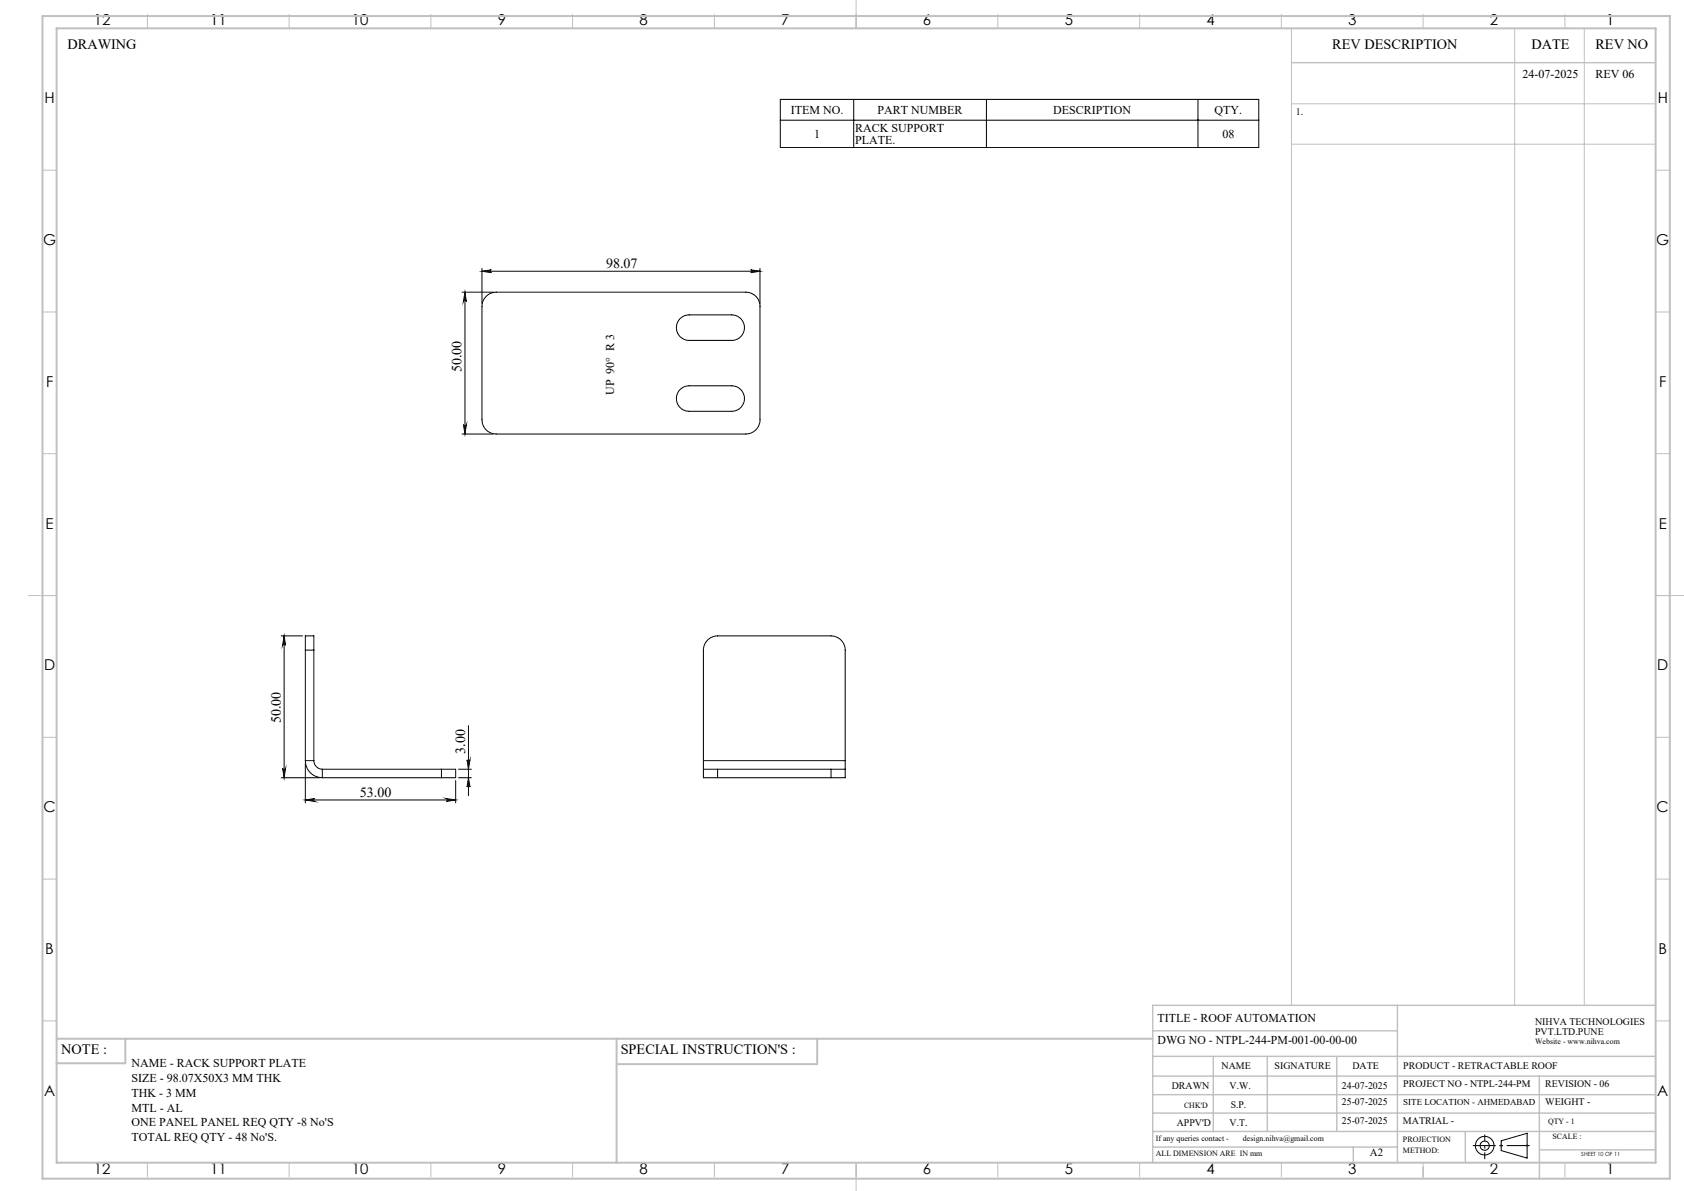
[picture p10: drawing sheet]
<svg xmlns="http://www.w3.org/2000/svg" width="594mm" height="420mm" viewBox="0 0 594 420" stroke-linecap="round" stroke-linejoin="round" font-family="sans-serif">
<g fill="none" stroke="#000" stroke-width=".35">
<path d="M275.2 35h168.8v17h-168.8zM301.1 35v17M347.9 35v17M422.6 35v17M275.2 42.4h168.8M170 95.7l3.3-.5a.49 .49 0 0 0-.5 .5 .49 .49 0 0 0 .5 .4zM170 94.7v12.4M170 95.7h98.1M264.8 95.2l3.3 .5-3.3 .4a.49 .49 0 0 0 .5-.4 .49 .49 0 0 0-.5-.5zM268.1 94.7v12.4M163 103h11M164 103v50.1"/>
<path d="M164 103l.5 3.3a.51 .51 0 0 0-.5-.4 .51 .51 0 0 0-.5 .4zM171.5 104.5a5 5 0 0 1 3.5-1.5h88.1a5 5 0 0 1 5 5v40a5 5 0 0 1-5 5.1h-88.1a5.1 5.1 0 0 1-5-5.1v-40a5 5 0 0 1 1.5-3.5zM240.1 112.2l1.6-1 1.4-.2h15a4.5 4.5 0 0 1 4.5 4.5 4.5 4.5 0 0 1-4.5 4.5h-15a4.5 4.5 0 0 1-4.2-2.8 4.5 4.5 0 0 1 1.2-5zM239.7 137.5a4.5 4.5 0 0 1 3.4-1.5h15a4.5 4.5 0 0 1 4.5 4.5 4.5 4.5 0 0 1-4.5 4.5h-15a4.5 4.5 0 0 1-4.1-2.6 4.5 4.5 0 0 1 .7-4.9zM163 153.1h11M163.5 149.7a.51 .51 0 0 0 .5 .5 .51 .51 0 0 0 .5-.5l-.5 3.4zM99.2 224.2h7.5M100.2 224.2l.5 3.4a.51 .51 0 0 0-.5-.5 .51 .51 0 0 0-.5 .5zM100.2 224.2v50.1M107.7 229.3v-5.1h3v5.1M107.7 229.3h3M107.7 229.3v38.9"/>
<path d="M110.7 229.3v38.9M165.2 255.9v24.7M99.2 274.3h13.5M99.7 271a.51 .51 0 0 0 .5 .4 .51 .51 0 0 0 .5-.4l-.5 3.3zM107.7 268.2a6 6 0 0 0 6 6.1M107.7 268.2h3M107.7 269.3v13.8M110.7 268.2a3.1 3.1 0 0 0 3 3.1M113.7 271.3v3M113.7 271.3h42M113.7 274.3h42M155.7 271.3h5v3h-5"/>
<path d="M155.7 271.3v3M160.7 275.3v7.8M161.7 271.3h4.6M161.7 274.3h4.6M164.7 268a.51 .51 0 0 0 .6 .4 .51 .51 0 0 0 .5-.4l-.6 3.3zM165.2 274.3l.6 3.2a.51 .51 0 0 0-.5-.4 .51 .51 0 0 0-.6 .4zM248.1 271.3h5M248.1 271.3v3h5M248.1 268.2v3.1M248.1 268.2v-38.9a5.1 5.1 0 0 1 5-5.1h40a5.1 5.1 0 0 1 5 5.1v38.9M248.1 268.2h50M253.1 271.3h40"/>
<path d="M253.1 274.3h40M253.1 271.3v3M293.1 271.3h5M293.1 271.3v3M298.1 271.3v3h-5M298.1 268.2v3.1M107.7 282.1h53M107.7 282.1l3.3-.5a.51 .51 0 0 0-.5 .5 .51 .51 0 0 0 .5 .5zM157.4 281.6l3.3 .5-3.3 .5a.51 .51 0 0 0 .5-.5 .51 .51 0 0 0-.5-.5zM529.5 402.3l9.2-2.7v8.8l-9.2-2.7z"/>
<circle cx="523.7" cy="404" r="1.62"/>
<circle cx="523.7" cy="404" r="3.3"/>
</g>
<g fill="none" stroke="#c0c0c0" stroke-width=".35">
<path d="M52 5v5M102 5v5M152 5v5M202 5v5M252 5v5M302 0v10M352 5v5M402 5v5M452 5v5M455.5 10v344.5M502 5v5M534.3 10v344.5"/>
<path d="M552 5v5M558.8 10v344.5M455.5 36.6h128.5M455.5 50.9h128.5M15 60h5M584 60h5M15 110h5M584 110h5M15 160h5M584 160h5M10 210h10M584 210h10"/>
<path d="M15 260h5M584 260h5M15 310h5M584 310h5M15 360h5M584 360h5M52 410v5M102 410v5M152 410v5M202 410v5M252 410v5M302 410v10"/>
<path d="M352 410v5M402 410v5M452 410v5M502 410v5M502 411.6v4.1M529 404h1M529.2 403.7l.7 .7M529.5 403.5v1M529.9 403.7l-.7 .7M538.1 404h1.1M538.3 403.7l.7 .7M538.7 403.5v1"/>
<path d="M539 403.7l-.7 .7M552 410v5"/>
</g>
<path d="M519.5 404h20.1" fill="none" stroke="#000" stroke-width=".35" stroke-dasharray="15.2 1.3 1.3 1.3" stroke-dashoffset="7.1" stroke-linecap="butt"/>
<path d="M523.7 408.8v-8.7" fill="none" stroke="#000" stroke-width=".35" stroke-dasharray="15.2 1.3 1.3 1.3" stroke-dashoffset="12.8" stroke-linecap="butt"/>
<g fill="none" stroke="#c0c0c0" stroke-width=".5">
<path d="M455.5 22.1h128.5M492.9 354.5v55.5M584 354.5h-177.4v55.5M406.6 372.5h177.4M406.6 379.5h177.4M406.6 363.5h86.3M428 372.5v26.5M447 372.5v26.5M471.5 372.5v26.5M543 379.5v36.2M406.6 392.5h177.4M406.6 386h177.4"/>
<path d="M406.6 399h177.4M516.9 399v11M406.6 404.5h86.3M477.3 404.5v5.5M543 405.5h41"/>
</g>
<path d="M15 5.7h574v410h-574zM20 10h564v400h-564zM20 366.3h386.6M44.2 366.3v8.6h-24.2M217.5 366.3v43.7M288.3 366.3v9h-70.8" fill="none" stroke="#c0c0c0" stroke-width=".7"/>
<g fill="#000">
<path d="M170 95.7l3.3-.5a.49 .49 0 0 0-.5 .5 .49 .49 0 0 0 .5 .4zM264.8 95.2l3.3 .5-3.3 .4a.49 .49 0 0 0 .5-.4 .49 .49 0 0 0-.5-.5z"/>
<path d="M100.2 224.2l.5 3.4a.51 .51 0 0 0-.5-.5 .51 .51 0 0 0-.5 .5zM99.7 271a.51 .51 0 0 0 .5 .4 .51 .51 0 0 0 .5-.4l-.5 3.3z"/>
<path d="M164.7 268a.51 .51 0 0 0 .6 .4 .51 .51 0 0 0 .5-.4l-.6 3.3zM165.2 274.3l.6 3.2a.51 .51 0 0 0-.5-.4 .51 .51 0 0 0-.6 .4zM164 103l.5 3.3a.51 .51 0 0 0-.5-.4 .51 .51 0 0 0-.5 .4zM163.5 149.7a.51 .51 0 0 0 .5 .5 .51 .51 0 0 0 .5-.5l-.5 3.4z"/>
<path d="M107.7 282.1l3.3-.5a.51 .51 0 0 0-.5 .5 .51 .51 0 0 0 .5 .5zM157.4 281.6l3.3 .5-3.3 .5a.51 .51 0 0 0 .5-.5 .51 .51 0 0 0-.5-.5z"/>
</g>
<g font-size="5.3">
<text x="33.1" y="8.9">12</text>
<text x="74.1" y="8.9">11</text>
<text x="124.1" y="8.9">10</text>
<text x="175.6" y="8.9">9</text>
<text x="225.6" y="8.9">8</text>
<text x="275.6" y="8.9">7</text>
<text x="325.6" y="8.9">6</text>
<text x="375.6" y="8.9">5</text>
<text x="425.6" y="8.9">4</text>
<text x="475.6" y="8.9">3</text>
<text x="525.6" y="8.9">2</text>
<text x="566.6" y="8.9">1</text>
<text x="15.7" y="36.4">H</text>
<text x="584.7" y="36.4">H</text>
<text x="15.2" y="86.4">G</text>
<text x="584.2" y="86.4">G</text>
<text x="16.2" y="136.4">F</text>
<text x="585.2" y="136.4">F</text>
<text x="16.1" y="186.4">E</text>
<text x="585.1" y="186.4">E</text>
<text x="15.5" y="236.4">D</text>
<text x="584.5" y="236.4">D</text>
<text x="15.4" y="286.4">C</text>
<text x="584.4" y="286.4">C</text>
<text x="16" y="336.4">B</text>
<text x="585" y="336.4">B</text>
<text x="15.5" y="386.4">A</text>
<text x="584.5" y="386.4">A</text>
<text x="33.1" y="413.9">12</text>
<text x="74.1" y="413.9">11</text>
<text x="124.1" y="413.9">10</text>
<text x="175.6" y="413.9">9</text>
<text x="225.6" y="413.9">8</text>
<text x="275.6" y="413.9">7</text>
<text x="325.6" y="413.9">6</text>
<text x="375.6" y="413.9">5</text>
<text x="425.6" y="413.9">4</text>
<text x="475.6" y="413.9">3</text>
<text x="525.6" y="413.9">2</text>
<text x="566.6" y="413.9">1</text>
</g>
<g font-size="5">
<text x="23.8" y="17.2">DRAWING</text>
<text x="470" y="17.4">REV DESCRIPTION</text>
<text x="540.2" y="17.4">DATE</text>
<text x="562.8" y="17.4">REV NO</text>
<text x="21.6" y="371.8">NOTE :</text>
<text x="218.9" y="371.8">SPECIAL INSTRUCTION'S :</text>
</g>
<g font-size="4.9">
<text x="213.8" y="94.5">98.07</text>
<text x="162.8" y="131.3" transform="rotate(-90 162.8 131.3)">50.00</text>
<text x="99.1" y="255.1" transform="rotate(-90 99.1 255.1)">50.00</text>
<text x="164.1" y="265.7" transform="rotate(-90 164.1 265.7)">3.00</text>
<text x="126.9" y="280.9">53.00</text>
</g>
<g font-size="4.2">
<text x="537.1" y="27.6">24-07-2025</text>
<text x="562.8" y="27.6">REV 06</text>
<text x="278.9" y="40.2">ITEM NO.</text>
<text x="309.6" y="40.2">PART NUMBER</text>
<text x="371.5" y="40.2">DESCRIPTION</text>
<text x="428.4" y="40.2">QTY.</text>
<text x="301.6" y="46.6">RACK SUPPORT</text>
<text x="287.1" y="48.7">1</text>
<text x="301.6" y="50.8">PLATE.</text>
<text x="431.2" y="48.7">08</text>
<text x="216.6" y="139.3" transform="rotate(-90 216.6 139.3)">UP 90° R 3</text>
<text x="408.3" y="360.3">TITLE - ROOF AUTOMATION</text>
<text x="408.3" y="368.2">DWG NO - NTPL-244-PM-001-00-00-00</text>
<text x="46.4" y="376.3">NAME - RACK SUPPORT PLATE</text>
<text x="46.4" y="381.5">SIZE - 98.07X50X3 MM THK</text>
<text x="46.4" y="386.8">THK - 3 MM</text>
<text x="46.4" y="392">MTL - AL</text>
<text x="46.4" y="397.2">ONE PANEL PANEL REQ QTY -8 No'S</text>
<text x="46.4" y="402.5">TOTAL REQ QTY - 48 No'S.</text>
</g>
<text font-size="3.9" x="483.2" y="407.7">A2</text>
<g font-size="3.5">
<text x="457" y="40.6">1.</text>
<text x="541.5" y="361.3">NIHVA TECHNOLOGIES</text>
<text x="541.5" y="364.9">PVT.LTD.PUNE</text>
<text x="430.9" y="377">NAME</text>
<text x="449.6" y="377">SIGNATURE</text>
<text x="477" y="377">DATE</text>
<text x="495" y="377">PRODUCT - RETRACTABLE ROOF</text>
<text x="495" y="383.3">PROJECT NO - NTPL-244-PM</text>
<text x="545.1" y="383.3">REVISION - 06</text>
<text x="413.3" y="384.1">DRAWN</text>
<text x="433.7" y="384.1">V.W.</text>
<text x="473.3" y="384.1">24-07-2025</text>
<text x="473.3" y="389.8">25-07-2025</text>
<text x="545.1" y="389.8">WEIGHT -</text>
<text x="434.2" y="390.6">S.P.</text>
<text x="415.1" y="396.9">APPV'D</text>
<text x="433.7" y="396.9">V.T.</text>
<text x="473.3" y="396.5">25-07-2025</text>
<text x="494.8" y="396.5">MATRIAL -</text>
</g>
<text font-size="3.2" x="495" y="389.6">SITE LOCATION - AHMEDABAD</text>
<g font-size="2.8">
<text x="541.5" y="368.3">Website - www.nihva.com</text>
<text x="417.6" y="390.6">CHK'D</text>
<text x="546.1" y="396.5">QTY - 1</text>
<text x="547.6" y="401.7">SCALE :</text>
<text x="407.7" y="402.2">If any queries contact -</text>
<text x="407.7" y="407.7">ALL DIMENSION ARE IN mm</text>
<text x="438.4" y="402.2">design.nihva@gmail.com</text>
<text x="494.8" y="402.7">PROJECTION</text>
<text x="494.8" y="406.5">METHOD:</text>
</g>
<text font-size="2" x="557.8" y="407.8">SHEET 10 OF 11</text>
</svg>
